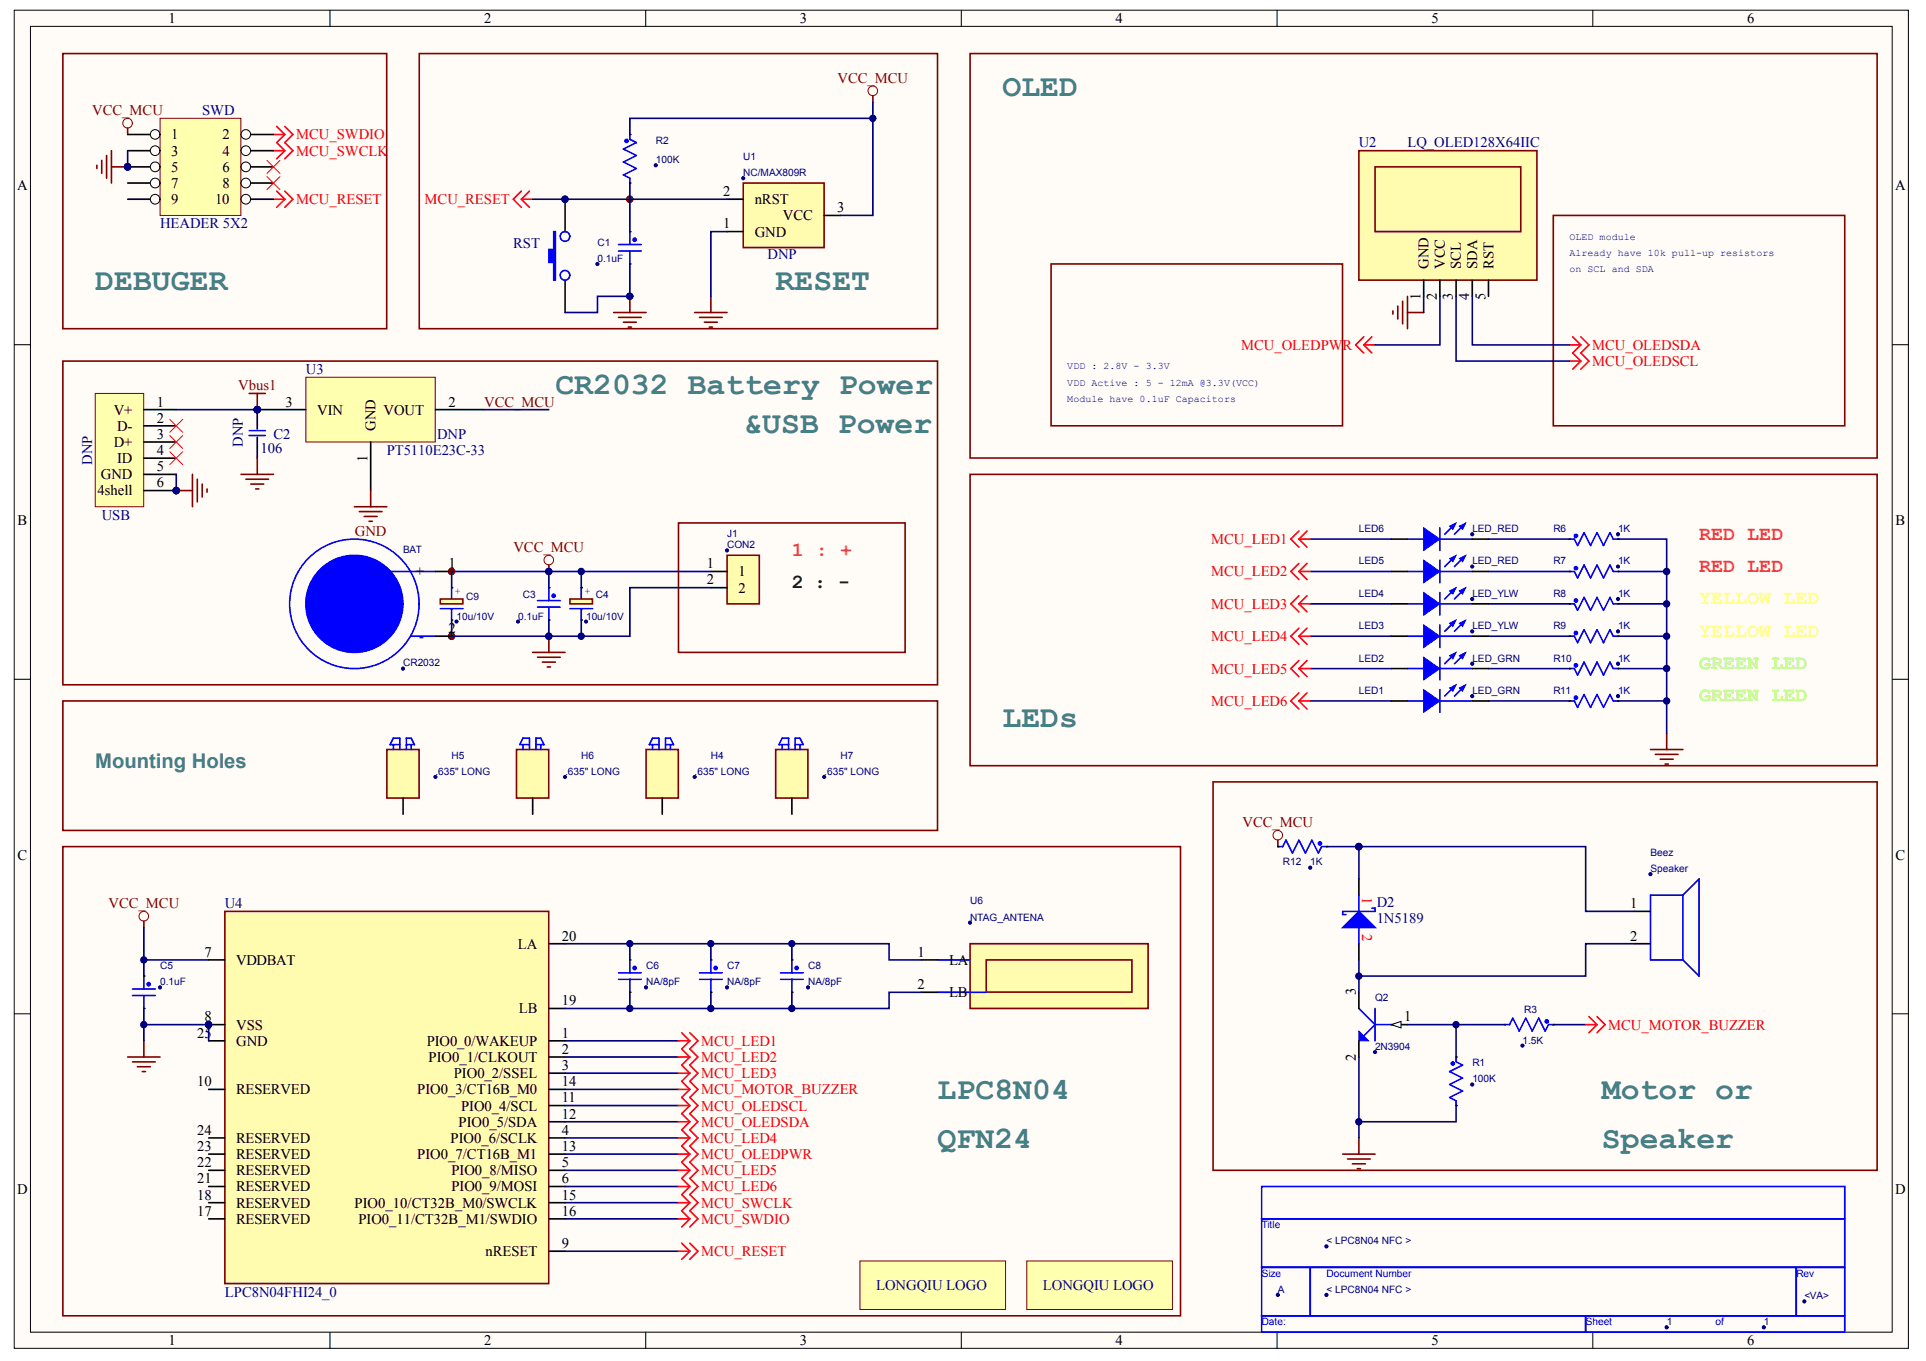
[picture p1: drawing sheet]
# Altium schematic sheet LPC8N04demoVB.SchDoc
size 297 x 209 mm

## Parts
*  Doc: < LPC8N04 NFC >  RevCode: <VA>  Page Size: A  Page Number: 1  (hidden comment: TitleBlock0)  (graphical)
BAT  CR2032  [LQ_CR2032]
Beez  Speaker  [LQ_SPK5025]
C1  0.1uF  [LQ_C0603]
C2  106  [LQ_C1206T]
C3  0.1uF  [LQ_C0603]
C4  10u/10V  [LQ_C1206T]
C5  0.1uF  [LQ_C0603]
C6  NA/8pF  [LQ_C0603]
C7  NA/8pF  [LQ_C0603]
C8  NA/8pF  [LQ_C0603]
C9  10u/10V  [LQ_C0603]
D2  1N5189  [LQ_D1206Z]
H4  .635" LONG  [LQ_SCROW3&5MM]
H5  .635" LONG  [LQ_SCROW3&5MM]
H6  .635" LONG  [LQ_SCROW3&5MM]
H7  .635" LONG  [LQ_SCROW3&5MM]
J1  CON2  [LQ_SIP2]
LED1  LED_GRN  [LQ_LED3-2.54-GREEN]
LED2  LED_GRN  [LQ_LED3-2.54-GREEN]
LED3  LED_YLW  [LQ_LED3-2.54-YELLOW]
LED4  LED_YLW  [LQ_LED3-2.54-YELLOW]
LED5  LED_RED  [LQ_LED3-2.54-RED]
LED6  LED_RED  [LQ_LED3-2.54-RED]
LQ  LOGO  [LOGO5X8MM]  (value not drawn)
LQ1  LOGO  [NXPlogo35X81mm]  (value not drawn)
Q2  2N3904  [LQ_SOT-23NPN]
R1  100K  [LQ_R0603]
R2  100K  [LQ_R0603]
R3  1.5K  [LQ_R0603]
R6  1K  [LQ_R0603]
R7  1K  [LQ_R0603]
R8  1K  [LQ_R0603]
R9  1K  [LQ_R0603]
R10  1K  [LQ_R0603]
R11  1K  [LQ_R0603]
R12  1K  [LQ_R0603]
RST  SW-PB  [LQ_BT2SMT]  (value not drawn)
SWD  HEADER 5X2  [LQ_JTAG5X2-1.27]
U1  NC/MAX809R  [LQ_SOT-23NPN]
U2  LQ_OLED128X64IIC  [LQ_OLED128x64IIC]
U3  PT5110E23C-33  [LQ_SOT-23NPN]
U4  LPC8N04FHI24_0  [LQ_HVQFN24]
U6  NTAG_ANTENA  [NFCClass3Ant3T-2]
USB  USB  [LQ_MICROUSB-5PIN]  (value not drawn)

## Blocks framed on the sheet
DEBUGER: SWD
RESET: C1 R2 RST U1
OLED: U2
LEDs: LED1-LED6 R6-R11
Mounting Holes: H4-H7

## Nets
GND: BAT.2(-) C1.2 C2.2 C3.2 C4.2 C5.2 C9.2 J1.2 Q2.2(EMITTER) R1.2 R6.2 R7.2 R8.2 R9.2 R10.2 R11.2 RST.1 SWD.3 SWD.5 U1.1(GND) U2.1(GND) U3.1(GND) U4.8(VSS) U4.25(GND) USB.5(GND) USB.6(4shell)
Vbus1: C2.1 U3.3(VIN) USB.1(V+)
VCC_MCU: BAT.1(+) C3.1 C4.1 C5.1 C9.1 J1.1 R2.1 R12.2 SWD.1 U1.3(VCC) U3.2(VOUT) U4.7(VDDBAT)
MCU_LED1: LED6.1(ANODE) U4.1(PIO0_0/WAKEUP) ; off-sheet MCU_LED1
MCU_LED2: LED5.1(ANODE) U4.2(PIO0_1/CLKOUT) ; off-sheet MCU_LED2
MCU_LED3: LED4.1(ANODE) U4.3(PIO0_2/SSEL) ; off-sheet MCU_LED3
MCU_LED4: LED3.1(ANODE) U4.4(PIO0_6/SCLK) ; off-sheet MCU_LED4
MCU_LED5: LED2.1(ANODE) U4.5(PIO0_8/MISO) ; off-sheet MCU_LED5
MCU_LED6: LED1.1(ANODE) U4.6(PIO0_9/MOSI) ; off-sheet MCU_LED6
MCU_MOTOR_BUZZER: R3.1 U4.14(PIO0_3/CT16B_M0) ; off-sheet MCU_MOTOR_BUZZER
MCU_OLEDPWR: U2.2(VCC) U4.13(PIO0_7/CT16B_M1) ; off-sheet MCU_OLEDPWR
MCU_OLEDSCL: U2.3(SCL) U4.11(PIO0_4/SCL) ; off-sheet MCU_OLEDSCL
MCU_OLEDSDA: U2.4(SDA) U4.12(PIO0_5/SDA) ; off-sheet MCU_OLEDSDA
MCU_RESET: C1.1 R2.2 RST.2 SWD.10 U1.2(nRST) U4.9(nRESET) ; off-sheet MCU_RESET
MCU_SWCLK: SWD.4 U4.15(PIO0_10/CT32B_M0/SWCLK) ; off-sheet MCU_SWCLK
MCU_SWDIO: SWD.2 U4.16(PIO0_11/CT32B_M1/SWDIO) ; off-sheet MCU_SWDIO
NetBeez_1: Beez.1(A) D2.1 R12.1
NetBeez_2: Beez.2(B) D2.2 Q2.3(COLLECTOR)
NetC6_1: C6.1 C7.1 C8.1 U4.20(LA) U6.1(LA)
NetC6_2: C6.2 C7.2 C8.2 U4.19(LB) U6.2(LB)
NetLED1_2: LED1.2(CATHODE) R11.1
NetLED2_2: LED2.2(CATHODE) R10.1
NetLED3_2: LED3.2(CATHODE) R9.1
NetLED4_2: LED4.2(CATHODE) R8.1
NetLED5_2: LED5.2(CATHODE) R7.1
NetLED6_2: LED6.2(CATHODE) R6.1
NetQ2_1: Q2.1(BASE) R1.1 R3.2

Not connected (* = marked no-connect by the designer): H4 1(NC_1); H5 1(NC_1); H6 1(NC_1); H7 1(NC_1); SWD 6* 7 8* 9; U2 5(RST); U4 10(RESERVED) 17(RESERVED) 18(RESERVED) 21(RESERVED) 22(RESERVED) 23(RESERVED) 24(RESERVED); USB 2(D-)* 3(D+)* 4(ID)*

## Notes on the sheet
- OLED module
- (near U1) DNP
- Already have 10k pull-up resistors
- on SCL and SDA
- CR2032 Battery Power
- VDD : 2.8V - 3.3V
- VDD Active : 5 - 12mA @3.3V(VCC)
- Module have 0.1uF Capacitors
- (near USB) DNP
- (near C2) DNP
- (near U3) DNP
- &USB Power
- 1 : +
- RED LED
- 2 ：-
- YELLOW LED
- GREEN LED
- LPC8N04
- Motor or
- QFN24
- Speaker
